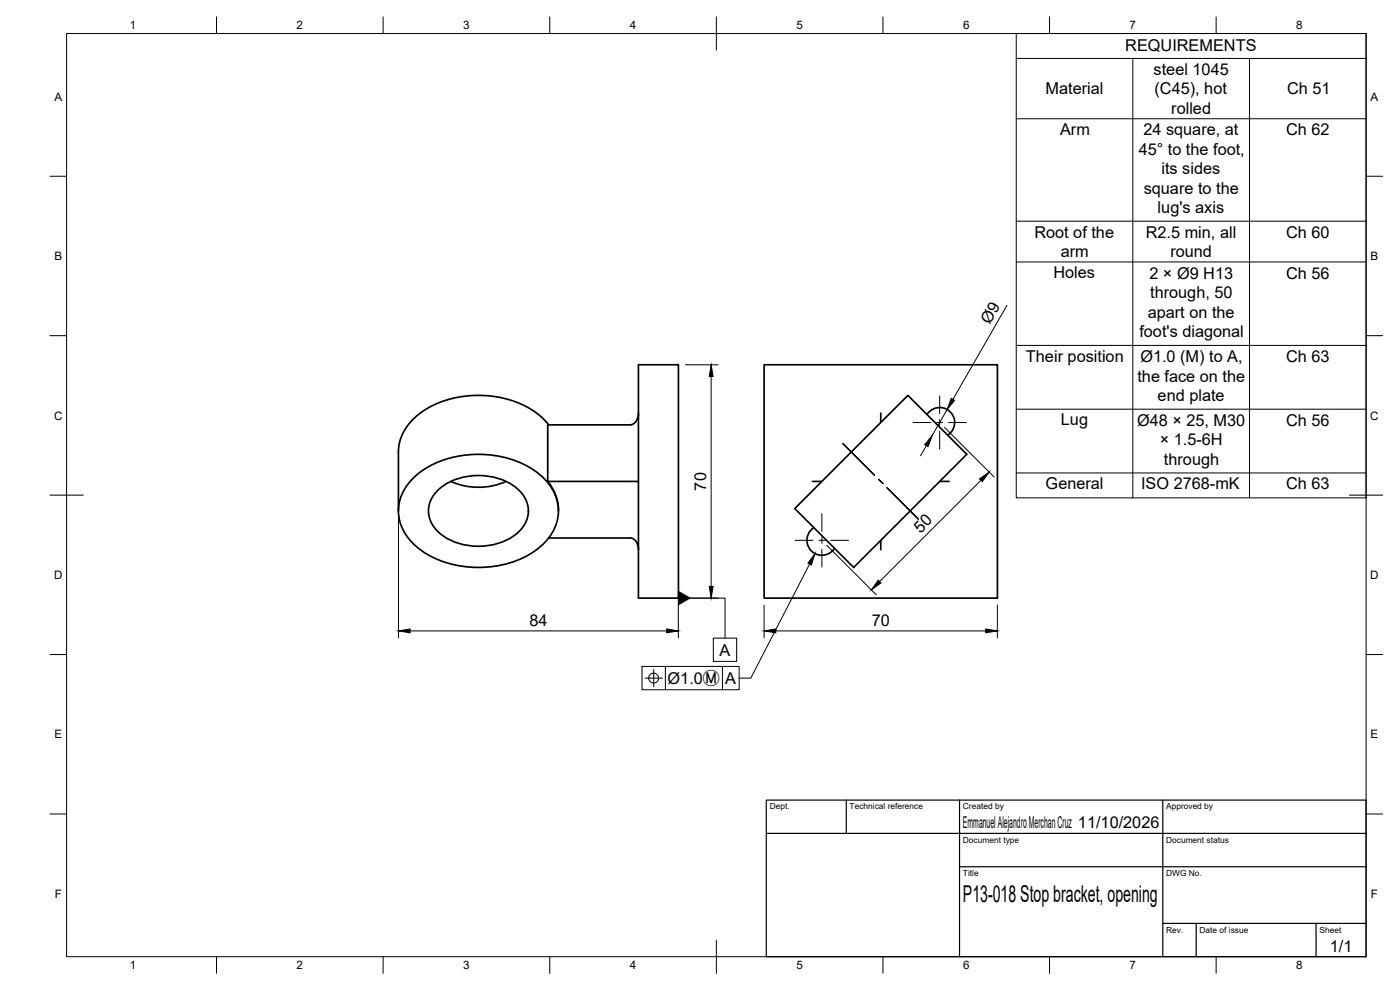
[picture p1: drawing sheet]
<svg xmlns="http://www.w3.org/2000/svg" width="420mm" height="297mm" viewBox="0 0 420 297" stroke-linecap="round" stroke-linejoin="round" font-family="sans-serif">
<!-- layer: Visible -->
<g fill="none" stroke="#000" stroke-width=".51">
<path d="M191.6 109.4h12v70.1h-12zM229.3 109.4h70v70.1h-70zM164.7 127.5a26 26 0 0 0-19.5-8.8 27.8 27.8 0 0 0-22.1 8.1 13.6 13.6 0 0 0-3.5 8.8v17.7M189.1 127.5h-24.7v16.9h27.2M191.6 123.9a3.3 3.3 0 0 1-2.5 3.6M264.3 123.9v2.9M278.2 124.4a4.5 4.5 0 0 1 7-.8 4.5 4.5 0 0 1-.8 7M124 143.5a29.7 29.7 0 0 1 26-6.6 23 23 0 0 1 16.1 10.5 13.3 13.3 0 0 1-4.2 16.8 31 31 0 0 1-36.7 0 13.3 13.3 0 0 1-3.3-18.2zM131.5 147a19 19 0 0 1 24.2 0 8.4 8.4 0 0 1-1 13.4 19.2 19.2 0 0 1-23.2-.8 8.2 8.2 0 0 1 0-12.6zM135.3 144.4a20.3 20.3 0 0 0 16.6 0M164.4 144.4a13.4 13.4 0 0 1 3.2 8.9M238.5 152.6l34-34 17.7 17.7-34 34z"/>
<path d="M243.8 144.4h2.9M244.3 158.3a4.5 4.5 0 0 0-.8 7 4.5 4.5 0 0 0 7-.8M282 144.4h2.8M164.7 161.4h24.4M189.1 161.4a3.1 3.1 0 0 1 2.5 3.5M264.3 162.1v2.9"/>
</g>
<!-- layer: BORDER -->
<g fill="none" stroke="#000" stroke-width=".3">
<path d="M20 10.1h390v276.9h-390zM65 5.1v5M115 5.1v5M165 5.1v5M215 5.1v10M265 5.1v5M315 5.1v5M365 5.1v5M15 52.9h5M410 52.9h5M15 100.7h5M410 100.7h5"/>
<path d="M15 148.6h10M405 148.6h10M15 196.4h5M410 196.4h5M15 244.2h5M410 244.2h5M65 287v5M115 287v5M165 287v5M215 282.1v9.9M265 287v5M315 287v5"/>
<path d="M365 287v5"/>
</g>
<!-- layer: TITLEBLOCK -->
<path d="M230 240.1h180v46.9h-180zM230 250h180M254 240.1v9.9M288 240.1v46.9M349 240.1v46.9M288 260.1h122M349 277.1h61M359 277.1v9.9M395 277.1v9.9" fill="none" stroke="#000" stroke-width=".36"/>
<!-- layer: Smart Centers -->
<g fill="none" stroke="#000" stroke-width=".3">
<path d="M282 118.8v5.3M253 133.1l9.4 9.5M274 126.8h5.3M281.1 126.8h1.8M282 125.9v1.8M282 129.5v5.3M284.7 126.8h5.3M246.7 154.1v5.4M263.7 143.8l1.3 1.3M266.2 146.4l9.4 9.4M238.7 162.1h5.3M245.8 162.1h1.7"/>
<path d="M246.7 161.2v1.8M246.7 164.8v5.3M249.3 162.1h5.4"/>
</g>
<!-- layer: FD_Dimensions -->
<g fill="none" stroke="#000" stroke-width=".3">
<path d="M302.2 91.6l-16.2 28.2M205.7 109.5h9.8M213.4 113v62.9M278 133.7l-1.7 3M283.5 128.3l14.8 14.8M284.2 122.9l-4.4 7.8M119.6 155.4v36M294.4 144.1l-30.4 30.4M205.7 179.5h9.8M248.1 163.6l14.9 14.9M123.1 189.3h77M203.6 181.6v9.8"/>
<path d="M229.3 181.6v9.8M232.8 189.3h63M299.3 181.6v9.8"/>
</g>
<path d="M213.4 109.5l.6 3.5h-1.1zM285.5 119.6l1 .5-2.3 2.8zM279.8 130.7l-1.3 3.3-1-.6zM294 143.7l2.9-2.1-2.1 2.9zM212.9 175.9h1.1l-.6 3.6zM263.6 174.1l.8 .8-2.9 2.1zM119.6 189.3l3.5-.6v1.2zM200.1 188.7l3.5 .6-3.5 .6zM229.3 189.3l3.5-.6v1.2zM295.8 188.7l3.5 .6-3.5 .6z" fill="#000" stroke="#000" stroke-width=".3"/>
<g fill="none" stroke="#000" stroke-width=".3">
<path d="M207.1 179.5h10.5v12M243 169.2l-17.7 34.3h-3.5M192.7 199.9h29.1v7.1h-29.1zM199.7 199.9v7.1M214.1 191.5h7v6.9h-7zM216.8 199.9v7.1M193.6 203.5h5.2M196.2 200.8v5.3"/>
<circle cx="196.2" cy="203.5" r="1.49"/>
</g>
<path d="M203.6 177.4l3.5 2.1-3.5 2zM244.6 166.1l-1.1 3.4-1-.5z" fill="#000" stroke="#000" stroke-width=".3"/>
<!-- layer: Custom Tables -->
<path d="M305 10.1h105v139.3h-105zM305 17.5h105M340 17.5v131.9M375 17.5v131.9M305 35.6h105M305 66.4h105M305 78.6h105M305 103.6h105M305 122.8h105M305 141.9h105" fill="none" stroke="#000" stroke-width=".3"/>
<text font-size="7" x="289" y="270.6">P13-018 Stop bracket, opening</text>
<g font-size="4.9">
<text x="337.7" y="15.4">REQUIREMENTS</text>
<text x="346.2" y="22.4">steel 1045</text>
<text x="313.8" y="28.3">Material</text>
<text x="346.5" y="28.3">(C45), hot</text>
<text x="386.3" y="28.3">Ch 51</text>
<text x="351.5" y="34.2">rolled</text>
<text x="318.2" y="40.5">Arm</text>
<text x="343.2" y="40.5">24 square, at</text>
<text x="386" y="40.6">Ch 62</text>
<text x="341.7" y="46.4">45° to the foot,</text>
<text x="348.6" y="52.3">its sides</text>
<text x="343.2" y="58.1">square to the</text>
<text x="347.4" y="63.9">lug's axis</text>
<text x="310.4" y="71.3">Root of the</text>
<text x="343.9" y="71.3">R2.5 min, all</text>
<text x="386" y="71.3">Ch 60</text>
<text x="318.3" y="77.2">arm</text>
<text x="351.2" y="77.1">round</text>
<text x="316.1" y="83.5">Holes</text>
<text x="345" y="83.6">2 × Ø9 H13</text>
<text x="386" y="83.6">Ch 56</text>
<text x="345.2" y="89.5">through, 50</text>
<text x="344.4" y="95.3">apart on the</text>
<text x="297.1" y="97.5" transform="rotate(-60 297.1 97.5)">Ø9</text>
<text x="341.9" y="101.2">foot's diagonal</text>
<text x="307.9" y="108.5">Their position</text>
<text x="342.2" y="108.7">Ø1.0 (M) to A,</text>
<text x="386" y="108.6">Ch 63</text>
<text x="341.4" y="114.6">the face on the</text>
<text x="347.4" y="120.4">end plate</text>
<text x="318.4" y="127.7">Lug</text>
<text x="341.2" y="127.8">Ø48 × 25, M30</text>
<text x="386" y="127.7">Ch 56</text>
<text x="348" y="133.6">× 1.5-6H</text>
<text x="349.3" y="139.5">through</text>
<text x="212" y="147.2" transform="rotate(-90 212 147.2)">70</text>
<text x="313.8" y="146.9">General</text>
<text x="342.5" y="146.9">ISO 2768-mK</text>
<text x="386" y="146.9">Ch 63</text>
<text x="276.2" y="160.2" transform="rotate(-45 276.2 160.2)">50</text>
<text x="158.9" y="187.8">84</text>
<text x="261.6" y="187.8">70</text>
<text x="215.9" y="196.7">A</text>
<text x="200.4" y="205.3">Ø1.0Ⓜ</text>
<text x="217.7" y="205.2">A</text>
<text x="289" y="248.5">Emmanuel Alejandro Merchan Cruz 11/10/2026</text>
<text x="399.1" y="285.7">1/1</text>
</g>
<g font-size="3.5">
<text x="39" y="8.8">1</text>
<text x="89" y="8.8">2</text>
<text x="139" y="8.8">3</text>
<text x="189" y="8.8">4</text>
<text x="239" y="8.8">5</text>
<text x="289" y="8.8">6</text>
<text x="339" y="8.8">7</text>
<text x="389" y="8.8">8</text>
<text x="16.3" y="30.2">A</text>
<text x="411.3" y="30.2">A</text>
<text x="16.3" y="78">B</text>
<text x="411.3" y="78">B</text>
<text x="16.2" y="125.9">C</text>
<text x="411.2" y="125.9">C</text>
<text x="16.2" y="173.7">D</text>
<text x="411.2" y="173.7">D</text>
<text x="16.3" y="221.6">E</text>
<text x="411.3" y="221.6">E</text>
<text x="16.4" y="269.4">F</text>
<text x="411.4" y="269.4">F</text>
<text x="39" y="290.8">1</text>
<text x="89" y="290.8">2</text>
<text x="139" y="290.8">3</text>
<text x="189" y="290.8">4</text>
<text x="239" y="290.8">5</text>
<text x="289" y="290.8">6</text>
<text x="339" y="290.8">7</text>
<text x="389" y="290.8">8</text>
</g>
<g font-size="2.5">
<text x="231" y="242.9">Dept.</text>
<text x="255" y="242.9">Technical reference</text>
<text x="289" y="242.9">Created by</text>
<text x="350" y="242.9">Approved by</text>
<text x="289" y="252.8">Document type</text>
<text x="350" y="252.8">Document status</text>
<text x="289" y="262.9">Title</text>
<text x="350" y="262.9">DWG No.</text>
<text x="350" y="279.9">Rev.</text>
<text x="360" y="279.9">Date of issue</text>
<text x="396" y="279.9">Sheet</text>
</g>
</svg>
